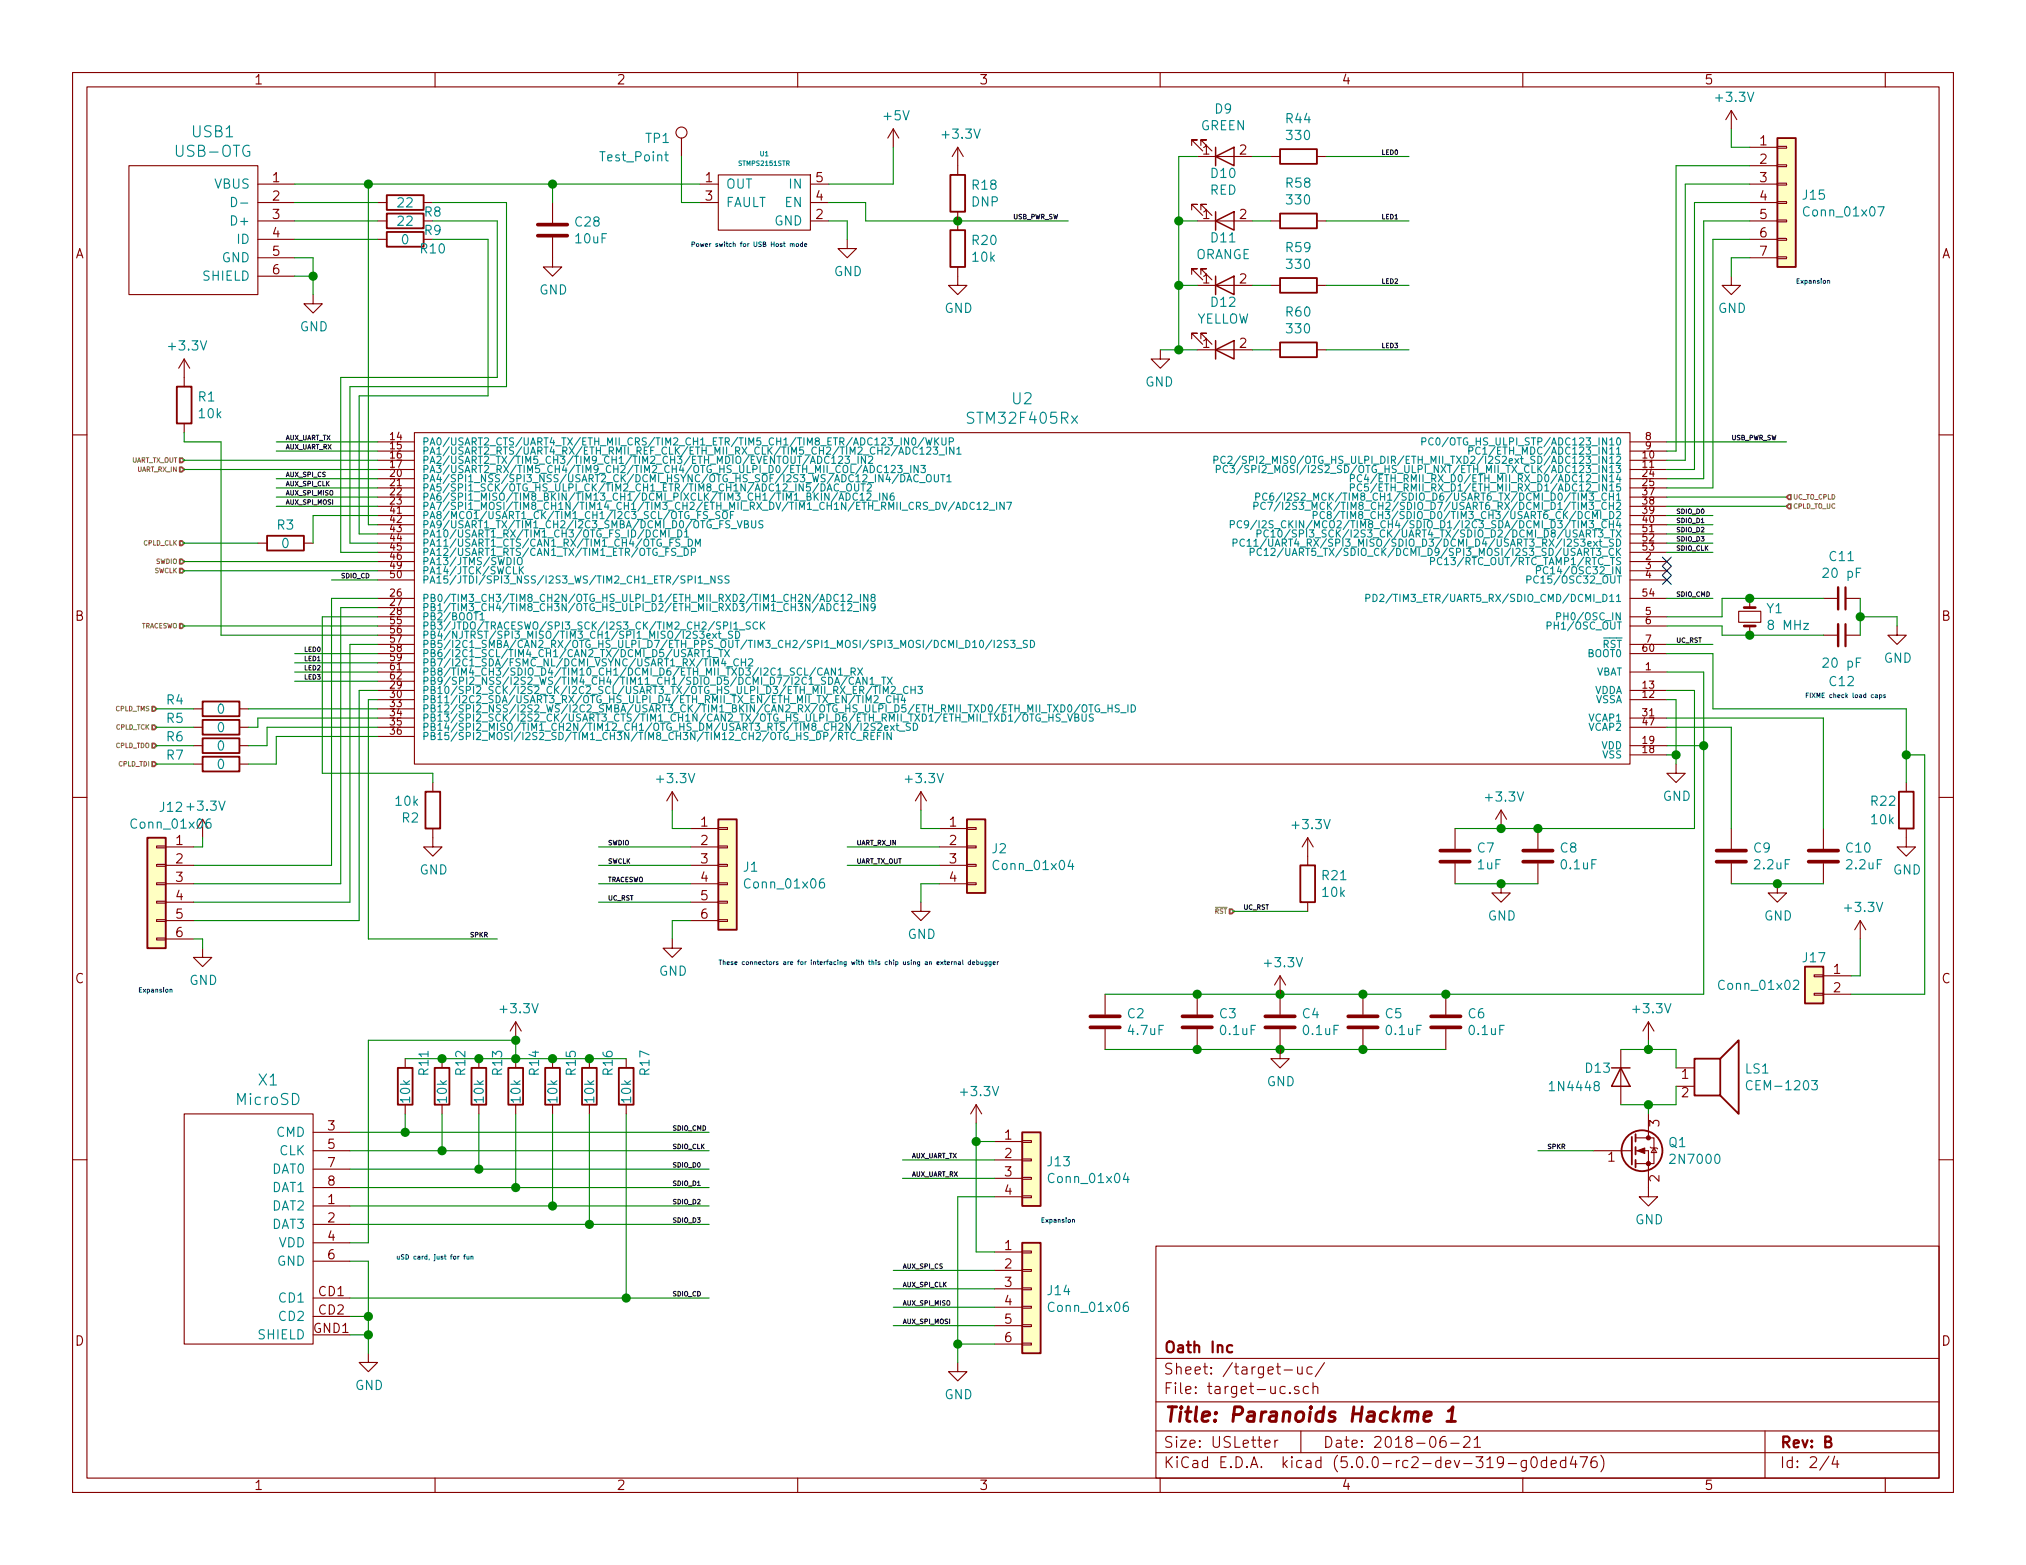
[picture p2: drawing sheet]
EESchema Schematic File Version 4
LIBS:paranoids-hackme-1
LIBS:analog-azonenberg
LIBS:cmos
LIBS:cypress-azonenberg
LIBS:hirose-azonenberg
LIBS:memory-azonenberg
LIBS:microchip-azonenberg
LIBS:osc-azonenberg
LIBS:passive-azonenberg
LIBS:power-azonenberg
LIBS:silego-azonenberg
LIBS:special-azonenberg
LIBS:xilinx-azonenberg
LIBS:power
LIBS:device
LIBS:linear
LIBS:regul
LIBS:adc-dac
LIBS:memory
LIBS:xilinx
LIBS:microcontrollers
LIBS:dsp
LIBS:microchip
LIBS:analog_switches
LIBS:motorola
LIBS:texas
LIBS:intel
LIBS:audio
LIBS:interface
LIBS:digital-audio
LIBS:philips
LIBS:display
LIBS:cypress
LIBS:siliconi
LIBS:opto
LIBS:atmel
LIBS:contrib
LIBS:paranoids-hackme-1-cache
EELAYER 26 0
EELAYER END
$Descr USLetter 11000 8500
encoding utf-8
Sheet 2 4
Title "Paranoids Hackme 1"
Date "2018-06-21"
Rev "B"
Comp "Oath Inc"
Comment1 ""
Comment2 ""
Comment3 ""
Comment4 ""
$EndDescr
$Comp
L paranoids-hackme-1:STM32F405Rx U2
U 1 1
P 5550 3200
F 0 "U2" H 5550 4237 60  0000 C CNN
F 1 "STM32F405Rx" H 5550 4131 60  0000 C CNN
F 2 "rqou:QFP64" H 6500 3200 60  0001 C CNN
F 3 "" H 6500 3200 60  0001 C CNN
	1    5550 3200
	1    0    0    -1  
$EndComp
$Comp
L rqou:USB-OTG USB1
U 1 1
P 1050 1250
F 0 "USB1" H 1156 1787 60  0000 C CNN
F 1 "USB-OTG" H 1156 1681 60  0000 C CNN
F 2 "rqou:USB-MICRO-AB" H 950 1250 60  0001 C CNN
F 3 "" H 950 1250 60  0000 C CNN
	1    1050 1250
	1    0    0    -1  
$EndComp
$Comp
L device:Crystal_Small Y1
U 1 1
P 9500 3350
F 0 "Y1" V 9454 3438 50  0000 L CNN
F 1 "8 MHz" V 9545 3438 50  0000 L CNN
F 2 "rqou:HC49UP" H 9500 3350 50  0001 C CNN
F 3 "" H 9500 3350 50  0001 C CNN
	1    9500 3350
	0    1    1    0   
$EndComp
$Comp
L device:C_Small C11
U 1 1
P 10000 3250
F 0 "C11" V 9771 3250 50  0000 C CNN
F 1 "20 pF" V 9862 3250 50  0000 C CNN
F 2 "azonenberg_pcb:EIA_0402_CAP_NOSILK" H 10000 3250 50  0001 C CNN
F 3 "" H 10000 3250 50  0001 C CNN
	1    10000 3250
	0    1    1    0   
$EndComp
$Comp
L device:C_Small C12
U 1 1
P 10000 3450
F 0 "C12" V 10250 3450 50  0000 C CNN
F 1 "20 pF" V 10150 3450 50  0000 C CNN
F 2 "azonenberg_pcb:EIA_0402_CAP_NOSILK" H 10000 3450 50  0001 C CNN
F 3 "" H 10000 3450 50  0001 C CNN
	1    10000 3450
	0    1    1    0   
$EndComp
$Comp
L power:GND #PWR020
U 1 1
P 10300 3400
F 0 "#PWR020" H 10300 3150 50  0001 C CNN
F 1 "GND" H 10305 3227 50  0000 C CNN
F 2 "" H 10300 3400 50  0001 C CNN
F 3 "" H 10300 3400 50  0001 C CNN
	1    10300 3400
	1    0    0    -1  
$EndComp
Wire Wire Line
	10100 3250 10100 3350
Wire Wire Line
	10300 3400 10300 3350
Wire Wire Line
	10300 3350 10100 3350
Connection ~ 10100 3350
Wire Wire Line
	10100 3350 10100 3450
Wire Wire Line
	9900 3450 9500 3450
Wire Wire Line
	9350 3400 9350 3450
Wire Wire Line
	9350 3450 9500 3450
Connection ~ 9500 3450
Wire Wire Line
	9350 3350 9350 3250
Wire Wire Line
	9350 3250 9500 3250
Connection ~ 9500 3250
$Comp
L device:R R9
U 1 1
P 2200 1200
F 0 "R9" V 2250 1350 50  0000 C CNN
F 1 "22" V 2200 1200 50  0000 C CNN
F 2 "azonenberg_pcb:EIA_0402_RES_NOSILK" V 2130 1200 50  0001 C CNN
F 3 "" H 2200 1200 50  0001 C CNN
	1    2200 1200
	0    1    1    0   
$EndComp
$Comp
L device:R R8
U 1 1
P 2200 1100
F 0 "R8" V 2250 1250 50  0000 C CNN
F 1 "22" V 2200 1100 50  0000 C CNN
F 2 "azonenberg_pcb:EIA_0402_RES_NOSILK" V 2130 1100 50  0001 C CNN
F 3 "" H 2200 1100 50  0001 C CNN
	1    2200 1100
	0    1    1    0   
$EndComp
$Comp
L device:R R10
U 1 1
P 2200 1300
F 0 "R10" V 2250 1450 50  0000 C CNN
F 1 "0" V 2200 1300 50  0000 C CNN
F 2 "azonenberg_pcb:EIA_0402_RES_NOSILK" V 2130 1300 50  0001 C CNN
F 3 "" H 2200 1300 50  0001 C CNN
	1    2200 1300
	0    1    1    0   
$EndComp
$Comp
L power:GND #PWR03
U 1 1
P 1700 1600
F 0 "#PWR03" H 1700 1350 50  0001 C CNN
F 1 "GND" H 1705 1427 50  0000 C CNN
F 2 "" H 1700 1600 50  0001 C CNN
F 3 "" H 1700 1600 50  0001 C CNN
	1    1700 1600
	1    0    0    -1  
$EndComp
Wire Wire Line
	1600 1300 2050 1300
Wire Wire Line
	2050 1200 1600 1200
Wire Wire Line
	2050 1100 1600 1100
Wire Wire Line
	1600 1400 1700 1400
Wire Wire Line
	1700 1400 1700 1500
Wire Wire Line
	1600 1500 1700 1500
Connection ~ 1700 1500
Wire Wire Line
	1700 1500 1700 1600
Wire Wire Line
	2050 2950 1900 2950
Wire Wire Line
	1900 2950 1900 2100
Wire Wire Line
	1900 2100 2750 2100
Wire Wire Line
	2750 2100 2750 1100
Wire Wire Line
	2350 1100 2750 1100
Wire Wire Line
	2050 3000 1850 3000
Wire Wire Line
	1850 3000 1850 2050
Wire Wire Line
	1850 2050 2700 2050
Wire Wire Line
	2700 2050 2700 1200
Wire Wire Line
	2050 2900 1950 2900
Wire Wire Line
	1950 2900 1950 2150
Wire Wire Line
	1950 2150 2650 2150
Wire Wire Line
	2650 2150 2650 1300
Wire Wire Line
	2650 1300 2350 1300
Wire Wire Line
	2050 2850 2000 2850
Wire Wire Line
	2000 2850 2000 1000
Wire Wire Line
	2000 1000 1600 1000
Text HLabel 1000 3050 0    25   Input ~ 0
SWDIO
Text HLabel 1000 3100 0    25   Input ~ 0
SWCLK
Text HLabel 1000 3400 0    25   Input ~ 0
TRACESWO
Text HLabel 6700 4950 0    25   Input ~ 0
~RST
Text HLabel 1000 2500 0    25   Input ~ 0
UART_TX_OUT
Text HLabel 1000 2550 0    25   Input ~ 0
UART_RX_IN
Wire Wire Line
	1000 2500 2050 2500
Wire Wire Line
	2050 2550 1000 2550
Wire Wire Line
	2050 3050 1000 3050
Wire Wire Line
	1000 3100 2050 3100
Wire Wire Line
	2050 3400 1000 3400
Wire Wire Line
	9050 3350 9350 3350
Wire Wire Line
	9050 3400 9350 3400
Wire Wire Line
	9050 3250 9300 3250
Text Label 9100 3250 0    25   ~ 0
SDIO_CMD
Wire Wire Line
	9050 2800 9300 2800
Wire Wire Line
	9300 2850 9050 2850
Wire Wire Line
	9300 2900 9050 2900
Wire Wire Line
	9300 2950 9050 2950
Text Label 9100 2800 0    25   ~ 0
SDIO_D0
Text Label 9100 2850 0    25   ~ 0
SDIO_D1
Text Label 9100 2900 0    25   ~ 0
SDIO_D2
Text Label 9100 2950 0    25   ~ 0
SDIO_D3
Text Label 9100 3000 0    25   ~ 0
SDIO_CLK
Wire Wire Line
	9300 3000 9050 3000
Text Label 1850 3150 0    25   ~ 0
SDIO_CD
Wire Wire Line
	1800 3150 2050 3150
Text Label 3650 7050 0    25   ~ 0
SDIO_CD
Text Label 3650 6150 0    25   ~ 0
SDIO_CMD
Text Label 3650 6250 0    25   ~ 0
SDIO_CLK
Text Label 3650 6350 0    25   ~ 0
SDIO_D0
Text Label 3650 6450 0    25   ~ 0
SDIO_D1
Text Label 3650 6550 0    25   ~ 0
SDIO_D2
Text Label 3650 6650 0    25   ~ 0
SDIO_D3
Text HLabel 850  3850 0    25   Input ~ 0
CPLD_TMS
Text HLabel 850  3950 0    25   Input ~ 0
CPLD_TCK
Text HLabel 850  4050 0    25   Input ~ 0
CPLD_TDO
Text HLabel 850  4150 0    25   Input ~ 0
CPLD_TDI
$Comp
L device:R R4
U 1 1
P 1200 3850
F 0 "R4" V 1150 3600 50  0000 C CNN
F 1 "0" V 1200 3850 50  0000 C CNN
F 2 "azonenberg_pcb:EIA_0402_RES_NOSILK" V 1130 3850 50  0001 C CNN
F 3 "" H 1200 3850 50  0001 C CNN
	1    1200 3850
	0    1    1    0   
$EndComp
$Comp
L device:R R5
U 1 1
P 1200 3950
F 0 "R5" V 1150 3700 50  0000 C CNN
F 1 "0" V 1200 3950 50  0000 C CNN
F 2 "azonenberg_pcb:EIA_0402_RES_NOSILK" V 1130 3950 50  0001 C CNN
F 3 "" H 1200 3950 50  0001 C CNN
	1    1200 3950
	0    1    1    0   
$EndComp
$Comp
L device:R R6
U 1 1
P 1200 4050
F 0 "R6" V 1150 3800 50  0000 C CNN
F 1 "0" V 1200 4050 50  0000 C CNN
F 2 "azonenberg_pcb:EIA_0402_RES_NOSILK" V 1130 4050 50  0001 C CNN
F 3 "" H 1200 4050 50  0001 C CNN
	1    1200 4050
	0    1    1    0   
$EndComp
$Comp
L device:R R7
U 1 1
P 1200 4150
F 0 "R7" V 1150 3900 50  0000 C CNN
F 1 "0" V 1200 4150 50  0000 C CNN
F 2 "azonenberg_pcb:EIA_0402_RES_NOSILK" V 1130 4150 50  0001 C CNN
F 3 "" H 1200 4150 50  0001 C CNN
	1    1200 4150
	0    1    1    0   
$EndComp
Wire Wire Line
	2050 3900 1400 3900
Wire Wire Line
	1400 3900 1400 3950
Wire Wire Line
	2050 3950 1450 3950
Wire Wire Line
	1450 3950 1450 4050
Wire Wire Line
	2050 4000 1500 4000
Wire Wire Line
	1500 4000 1500 4150
$Comp
L device:R R3
U 1 1
P 1550 2950
F 0 "R3" V 1450 2950 50  0000 C CNN
F 1 "0" V 1550 2950 50  0000 C CNN
F 2 "azonenberg_pcb:EIA_0402_RES_NOSILK" V 1480 2950 50  0001 C CNN
F 3 "" H 1550 2950 50  0001 C CNN
	1    1550 2950
	0    1    1    0   
$EndComp
Text HLabel 1000 2950 0    25   Input ~ 0
CPLD_CLK
Wire Wire Line
	1000 2950 1400 2950
Wire Wire Line
	9050 2700 9700 2700
Wire Wire Line
	9700 2750 9050 2750
Text HLabel 9700 2700 2    25   Input ~ 0
UC_TO_CPLD
Text HLabel 9700 2750 2    25   Input ~ 0
CPLD_TO_UC
$Comp
L device:R R11
U 1 1
P 2200 5900
F 0 "R11" V 2300 5950 50  0000 L CNN
F 1 "10k" V 2200 5800 50  0000 L CNN
F 2 "azonenberg_pcb:EIA_0402_RES_NOSILK" V 2130 5900 50  0001 C CNN
F 3 "" H 2200 5900 50  0001 C CNN
	1    2200 5900
	1    0    0    -1  
$EndComp
$Comp
L device:R R12
U 1 1
P 2400 5900
F 0 "R12" V 2500 5950 50  0000 L CNN
F 1 "10k" V 2400 5800 50  0000 L CNN
F 2 "azonenberg_pcb:EIA_0402_RES_NOSILK" V 2330 5900 50  0001 C CNN
F 3 "" H 2400 5900 50  0001 C CNN
	1    2400 5900
	1    0    0    -1  
$EndComp
$Comp
L device:R R13
U 1 1
P 2600 5900
F 0 "R13" V 2700 5950 50  0000 L CNN
F 1 "10k" V 2600 5800 50  0000 L CNN
F 2 "azonenberg_pcb:EIA_0402_RES_NOSILK" V 2530 5900 50  0001 C CNN
F 3 "" H 2600 5900 50  0001 C CNN
	1    2600 5900
	1    0    0    -1  
$EndComp
$Comp
L device:R R14
U 1 1
P 2800 5900
F 0 "R14" V 2900 5950 50  0000 L CNN
F 1 "10k" V 2800 5800 50  0000 L CNN
F 2 "azonenberg_pcb:EIA_0402_RES_NOSILK" V 2730 5900 50  0001 C CNN
F 3 "" H 2800 5900 50  0001 C CNN
	1    2800 5900
	1    0    0    -1  
$EndComp
$Comp
L device:R R15
U 1 1
P 3000 5900
F 0 "R15" V 3100 5950 50  0000 L CNN
F 1 "10k" V 3000 5800 50  0000 L CNN
F 2 "azonenberg_pcb:EIA_0402_RES_NOSILK" V 2930 5900 50  0001 C CNN
F 3 "" H 3000 5900 50  0001 C CNN
	1    3000 5900
	1    0    0    -1  
$EndComp
$Comp
L device:R R16
U 1 1
P 3200 5900
F 0 "R16" V 3300 5950 50  0000 L CNN
F 1 "10k" V 3200 5800 50  0000 L CNN
F 2 "azonenberg_pcb:EIA_0402_RES_NOSILK" V 3130 5900 50  0001 C CNN
F 3 "" H 3200 5900 50  0001 C CNN
	1    3200 5900
	1    0    0    -1  
$EndComp
$Comp
L device:R R17
U 1 1
P 3400 5900
F 0 "R17" V 3500 5950 50  0000 L CNN
F 1 "10k" V 3400 5800 50  0000 L CNN
F 2 "azonenberg_pcb:EIA_0402_RES_NOSILK" V 3330 5900 50  0001 C CNN
F 3 "" H 3400 5900 50  0001 C CNN
	1    3400 5900
	1    0    0    -1  
$EndComp
$Comp
L power:+3.3V #PWR05
U 1 1
P 2800 5650
F 0 "#PWR05" H 2800 5500 50  0001 C CNN
F 1 "+3.3V" H 2815 5823 50  0000 C CNN
F 2 "" H 2800 5650 50  0001 C CNN
F 3 "" H 2800 5650 50  0001 C CNN
	1    2800 5650
	1    0    0    -1  
$EndComp
Wire Wire Line
	1900 6150 2200 6150
Wire Wire Line
	1900 6250 2400 6250
Wire Wire Line
	1900 6350 2600 6350
Wire Wire Line
	1900 6450 2800 6450
Wire Wire Line
	1900 6550 3000 6550
Wire Wire Line
	1900 6650 3200 6650
Wire Wire Line
	1900 7050 3400 7050
$Comp
L power:GND #PWR04
U 1 1
P 2000 7350
F 0 "#PWR04" H 2000 7100 50  0001 C CNN
F 1 "GND" H 2005 7177 50  0000 C CNN
F 2 "" H 2000 7350 50  0001 C CNN
F 3 "" H 2000 7350 50  0001 C CNN
	1    2000 7350
	1    0    0    -1  
$EndComp
Wire Wire Line
	1900 7150 2000 7150
Wire Wire Line
	2000 7150 2000 7250
Wire Wire Line
	1900 6850 2000 6850
Wire Wire Line
	2000 6850 2000 7150
Connection ~ 2000 7150
Wire Wire Line
	1900 6750 2000 6750
Wire Wire Line
	2000 6750 2000 5650
Wire Wire Line
	2000 5650 2800 5650
Wire Wire Line
	2200 5750 2400 5750
Wire Wire Line
	2400 5750 2600 5750
Connection ~ 2400 5750
Wire Wire Line
	2600 5750 2800 5750
Connection ~ 2600 5750
Wire Wire Line
	2800 5750 3000 5750
Connection ~ 2800 5750
Wire Wire Line
	3000 5750 3200 5750
Connection ~ 3000 5750
Wire Wire Line
	3200 5750 3400 5750
Connection ~ 3200 5750
Wire Wire Line
	2800 5650 2800 5750
Connection ~ 2800 5650
Wire Wire Line
	2200 6050 2200 6150
Connection ~ 2200 6150
Wire Wire Line
	2200 6150 3850 6150
Wire Wire Line
	2400 6050 2400 6250
Connection ~ 2400 6250
Wire Wire Line
	2400 6250 3850 6250
Wire Wire Line
	2600 6050 2600 6350
Connection ~ 2600 6350
Wire Wire Line
	2600 6350 3850 6350
Wire Wire Line
	2800 6050 2800 6450
Connection ~ 2800 6450
Wire Wire Line
	2800 6450 3850 6450
Wire Wire Line
	3000 6050 3000 6550
Connection ~ 3000 6550
Wire Wire Line
	3000 6550 3850 6550
Wire Wire Line
	3200 6050 3200 6650
Connection ~ 3200 6650
Wire Wire Line
	3200 6650 3850 6650
Wire Wire Line
	3400 6050 3400 7050
Connection ~ 3400 7050
Wire Wire Line
	3400 7050 3850 7050
Wire Wire Line
	850  3850 1050 3850
Wire Wire Line
	850  3950 1050 3950
Wire Wire Line
	850  4050 1050 4050
Wire Wire Line
	850  4150 1050 4150
Wire Wire Line
	9500 3250 9900 3250
Text Notes 9800 3800 0    25   ~ 0
FIXME check load caps
$Comp
L device:C C9
U 1 1
P 9400 4650
F 0 "C9" H 9515 4696 50  0000 L CNN
F 1 "2.2uF" H 9515 4605 50  0000 L CNN
F 2 "azonenberg_pcb:EIA_0603_CAP_NOSILK" H 9438 4500 50  0001 C CNN
F 3 "" H 9400 4650 50  0001 C CNN
	1    9400 4650
	1    0    0    -1  
$EndComp
$Comp
L device:C C10
U 1 1
P 9900 4650
F 0 "C10" H 10015 4696 50  0000 L CNN
F 1 "2.2uF" H 10015 4605 50  0000 L CNN
F 2 "azonenberg_pcb:EIA_0603_CAP_NOSILK" H 9938 4500 50  0001 C CNN
F 3 "" H 9900 4650 50  0001 C CNN
	1    9900 4650
	1    0    0    -1  
$EndComp
$Comp
L power:GND #PWR019
U 1 1
P 9650 4800
F 0 "#PWR019" H 9650 4550 50  0001 C CNN
F 1 "GND" H 9655 4627 50  0000 C CNN
F 2 "" H 9650 4800 50  0001 C CNN
F 3 "" H 9650 4800 50  0001 C CNN
	1    9650 4800
	1    0    0    -1  
$EndComp
Wire Wire Line
	9650 4800 9900 4800
Wire Wire Line
	9050 3950 9400 3950
Wire Wire Line
	9400 3950 9400 4500
Wire Wire Line
	9050 3900 9900 3900
Wire Wire Line
	9900 3900 9900 4500
Wire Wire Line
	9300 3500 9050 3500
Text Label 9100 3500 0    25   ~ 0
UC_RST
$Comp
L power:+3.3V #PWR015
U 1 1
P 7100 4650
F 0 "#PWR015" H 7100 4500 50  0001 C CNN
F 1 "+3.3V" H 7115 4823 50  0000 C CNN
F 2 "" H 7100 4650 50  0001 C CNN
F 3 "" H 7100 4650 50  0001 C CNN
	1    7100 4650
	1    0    0    -1  
$EndComp
$Comp
L device:R R21
U 1 1
P 7100 4800
F 0 "R21" H 7170 4846 50  0000 L CNN
F 1 "10k" H 7170 4755 50  0000 L CNN
F 2 "azonenberg_pcb:EIA_0402_RES_NOSILK" V 7030 4800 50  0001 C CNN
F 3 "" H 7100 4800 50  0001 C CNN
	1    7100 4800
	1    0    0    -1  
$EndComp
Wire Wire Line
	6700 4950 7100 4950
Text Label 6750 4950 0    25   ~ 0
UC_RST
$Comp
L device:C C2
U 1 1
P 6000 5550
F 0 "C2" H 6115 5596 50  0000 L CNN
F 1 "4.7uF" H 6115 5505 50  0000 L CNN
F 2 "azonenberg_pcb:EIA_0603_CAP_NOSILK" H 6038 5400 50  0001 C CNN
F 3 "" H 6000 5550 50  0001 C CNN
	1    6000 5550
	1    0    0    -1  
$EndComp
$Comp
L device:C C3
U 1 1
P 6500 5550
F 0 "C3" H 6615 5596 50  0000 L CNN
F 1 "0.1uF" H 6615 5505 50  0000 L CNN
F 2 "azonenberg_pcb:EIA_0402_CAP_NOSILK" H 6538 5400 50  0001 C CNN
F 3 "" H 6500 5550 50  0001 C CNN
	1    6500 5550
	1    0    0    -1  
$EndComp
$Comp
L device:C C4
U 1 1
P 6950 5550
F 0 "C4" H 7065 5596 50  0000 L CNN
F 1 "0.1uF" H 7065 5505 50  0000 L CNN
F 2 "azonenberg_pcb:EIA_0402_CAP_NOSILK" H 6988 5400 50  0001 C CNN
F 3 "" H 6950 5550 50  0001 C CNN
	1    6950 5550
	1    0    0    -1  
$EndComp
$Comp
L device:C C5
U 1 1
P 7400 5550
F 0 "C5" H 7515 5596 50  0000 L CNN
F 1 "0.1uF" H 7515 5505 50  0000 L CNN
F 2 "azonenberg_pcb:EIA_0402_CAP_NOSILK" H 7438 5400 50  0001 C CNN
F 3 "" H 7400 5550 50  0001 C CNN
	1    7400 5550
	1    0    0    -1  
$EndComp
$Comp
L device:C C6
U 1 1
P 7850 5550
F 0 "C6" H 7965 5596 50  0000 L CNN
F 1 "0.1uF" H 7965 5505 50  0000 L CNN
F 2 "azonenberg_pcb:EIA_0402_CAP_NOSILK" H 7888 5400 50  0001 C CNN
F 3 "" H 7850 5550 50  0001 C CNN
	1    7850 5550
	1    0    0    -1  
$EndComp
Wire Wire Line
	6000 5400 6500 5400
Connection ~ 6500 5400
Wire Wire Line
	6500 5400 6950 5400
Connection ~ 6950 5400
Wire Wire Line
	6950 5400 7400 5400
Connection ~ 7400 5400
Wire Wire Line
	7400 5400 7850 5400
Wire Wire Line
	6000 5700 6500 5700
Connection ~ 6500 5700
Wire Wire Line
	6500 5700 6950 5700
Connection ~ 6950 5700
Wire Wire Line
	6950 5700 7400 5700
Connection ~ 7400 5700
Wire Wire Line
	7400 5700 7850 5700
$Comp
L power:GND #PWR014
U 1 1
P 6950 5700
F 0 "#PWR014" H 6950 5450 50  0001 C CNN
F 1 "GND" H 6955 5527 50  0000 C CNN
F 2 "" H 6950 5700 50  0001 C CNN
F 3 "" H 6950 5700 50  0001 C CNN
	1    6950 5700
	1    0    0    -1  
$EndComp
$Comp
L power:+3.3V #PWR013
U 1 1
P 6950 5400
F 0 "#PWR013" H 6950 5250 50  0001 C CNN
F 1 "+3.3V" H 6965 5573 50  0000 C CNN
F 2 "" H 6950 5400 50  0001 C CNN
F 3 "" H 6950 5400 50  0001 C CNN
	1    6950 5400
	1    0    0    -1  
$EndComp
Wire Wire Line
	7850 5400 9250 5400
Wire Wire Line
	9250 4050 9050 4050
Connection ~ 7850 5400
Wire Wire Line
	9250 4050 9250 5400
$Comp
L power:GND #PWR018
U 1 1
P 9100 4150
F 0 "#PWR018" H 9100 3900 50  0001 C CNN
F 1 "GND" H 9105 3977 50  0000 C CNN
F 2 "" H 9100 4150 50  0001 C CNN
F 3 "" H 9100 4150 50  0001 C CNN
	1    9100 4150
	1    0    0    -1  
$EndComp
Wire Wire Line
	9050 4100 9100 4100
Wire Wire Line
	9100 4100 9100 4150
Wire Wire Line
	9050 3650 9250 3650
Wire Wire Line
	9250 3650 9250 4050
Connection ~ 9250 4050
Wire Wire Line
	9050 3800 9100 3800
Wire Wire Line
	9100 3800 9100 4100
Connection ~ 9100 4100
$Comp
L device:C C7
U 1 1
P 7900 4650
F 0 "C7" H 8015 4696 50  0000 L CNN
F 1 "1uF" H 8015 4605 50  0000 L CNN
F 2 "azonenberg_pcb:EIA_0603_CAP_NOSILK" H 7938 4500 50  0001 C CNN
F 3 "" H 7900 4650 50  0001 C CNN
	1    7900 4650
	1    0    0    -1  
$EndComp
$Comp
L device:C C8
U 1 1
P 8350 4650
F 0 "C8" H 8465 4696 50  0000 L CNN
F 1 "0.1uF" H 8465 4605 50  0000 L CNN
F 2 "azonenberg_pcb:EIA_0402_CAP_NOSILK" H 8388 4500 50  0001 C CNN
F 3 "" H 8350 4650 50  0001 C CNN
	1    8350 4650
	1    0    0    -1  
$EndComp
Wire Wire Line
	7900 4800 8150 4800
$Comp
L power:GND #PWR017
U 1 1
P 8150 4800
F 0 "#PWR017" H 8150 4550 50  0001 C CNN
F 1 "GND" H 8155 4627 50  0000 C CNN
F 2 "" H 8150 4800 50  0001 C CNN
F 3 "" H 8150 4800 50  0001 C CNN
	1    8150 4800
	1    0    0    -1  
$EndComp
Connection ~ 8150 4800
Wire Wire Line
	8150 4800 8350 4800
Wire Wire Line
	7900 4500 8150 4500
Wire Wire Line
	8350 4500 9200 4500
Wire Wire Line
	9200 4500 9200 3750
Wire Wire Line
	9200 3750 9050 3750
Connection ~ 8350 4500
Connection ~ 9650 4800
Wire Wire Line
	9400 4800 9650 4800
$Comp
L power:+3.3V #PWR016
U 1 1
P 8150 4500
F 0 "#PWR016" H 8150 4350 50  0001 C CNN
F 1 "+3.3V" H 8165 4673 50  0000 C CNN
F 2 "" H 8150 4500 50  0001 C CNN
F 3 "" H 8150 4500 50  0001 C CNN
	1    8150 4500
	1    0    0    -1  
$EndComp
Connection ~ 8150 4500
Wire Wire Line
	8150 4500 8350 4500
$Comp
L device:R R2
U 1 1
P 2350 4400
F 0 "R2" H 2420 4446 50  0000 L CNN
F 1 "10k" H 2420 4355 50  0000 L CNN
F 2 "azonenberg_pcb:EIA_0402_RES_NOSILK" V 2280 4400 50  0001 C CNN
F 3 "" H 2350 4400 50  0001 C CNN
	1    2350 4400
	-1   0    0    1   
$EndComp
$Comp
L device:R R22
U 1 1
P 10350 4400
F 0 "R22" H 10150 4450 50  0000 L CNN
F 1 "10k" H 10150 4350 50  0000 L CNN
F 2 "azonenberg_pcb:EIA_0402_RES_NOSILK" V 10280 4400 50  0001 C CNN
F 3 "" H 10350 4400 50  0001 C CNN
	1    10350 4400
	1    0    0    -1  
$EndComp
$Comp
L power:GND #PWR021
U 1 1
P 10350 4550
F 0 "#PWR021" H 10350 4300 50  0001 C CNN
F 1 "GND" H 10355 4377 50  0000 C CNN
F 2 "" H 10350 4550 50  0001 C CNN
F 3 "" H 10350 4550 50  0001 C CNN
	1    10350 4550
	1    0    0    -1  
$EndComp
Wire Wire Line
	2050 3350 1750 3350
Wire Wire Line
	9050 3550 9300 3550
Wire Wire Line
	9300 3550 9300 3850
Wire Wire Line
	9300 3850 10350 3850
Wire Wire Line
	10350 3850 10350 4100
$Comp
L device:R R1
U 1 1
P 1000 2200
F 0 "R1" H 1070 2246 50  0000 L CNN
F 1 "10k" H 1070 2155 50  0000 L CNN
F 2 "azonenberg_pcb:EIA_0402_RES_NOSILK" V 930 2200 50  0001 C CNN
F 3 "" H 1000 2200 50  0001 C CNN
	1    1000 2200
	1    0    0    -1  
$EndComp
$Comp
L power:+3.3V #PWR01
U 1 1
P 1000 2050
F 0 "#PWR01" H 1000 1900 50  0001 C CNN
F 1 "+3.3V" H 1015 2223 50  0000 C CNN
F 2 "" H 1000 2050 50  0001 C CNN
F 3 "" H 1000 2050 50  0001 C CNN
	1    1000 2050
	1    0    0    -1  
$EndComp
Wire Wire Line
	1000 2350 1000 2400
Wire Wire Line
	1000 2400 1200 2400
Wire Wire Line
	1200 2400 1200 3450
Wire Wire Line
	1200 3450 2050 3450
Wire Wire Line
	2350 1200 2700 1200
$Comp
L power:+5V #PWR09
U 1 1
P 4850 800
F 0 "#PWR09" H 4850 650 50  0001 C CNN
F 1 "+5V" H 4865 973 50  0000 C CNN
F 2 "" H 4850 800 50  0001 C CNN
F 3 "" H 4850 800 50  0001 C CNN
	1    4850 800 
	1    0    0    -1  
$EndComp
$Comp
L power:GND #PWR06
U 1 1
P 4600 1300
F 0 "#PWR06" H 4600 1050 50  0001 C CNN
F 1 "GND" H 4605 1127 50  0000 C CNN
F 2 "" H 4600 1300 50  0001 C CNN
F 3 "" H 4600 1300 50  0001 C CNN
	1    4600 1300
	1    0    0    -1  
$EndComp
Connection ~ 2000 1000
$Comp
L device:R R20
U 1 1
P 5200 1350
F 0 "R20" H 5270 1396 50  0000 L CNN
F 1 "10k" H 5270 1305 50  0000 L CNN
F 2 "azonenberg_pcb:EIA_0402_RES_NOSILK" V 5130 1350 50  0001 C CNN
F 3 "" H 5200 1350 50  0001 C CNN
	1    5200 1350
	1    0    0    -1  
$EndComp
Wire Wire Line
	5200 1200 5800 1200
$Comp
L power:GND #PWR010
U 1 1
P 5200 1500
F 0 "#PWR010" H 5200 1250 50  0001 C CNN
F 1 "GND" H 5205 1327 50  0000 C CNN
F 2 "" H 5200 1500 50  0001 C CNN
F 3 "" H 5200 1500 50  0001 C CNN
	1    5200 1500
	1    0    0    -1  
$EndComp
Text Label 5500 1200 0    25   ~ 0
USB_PWR_SW
Wire Wire Line
	9050 2400 9700 2400
Text Label 9400 2400 0    25   ~ 0
USB_PWR_SW
Text Notes 3750 1350 0    25   ~ 0
Power switch for USB Host mode
$Comp
L Connector:Conn_01x06 J1
U 1 1
P 3950 4700
F 0 "J1" H 4030 4692 50  0000 L CNN
F 1 "Conn_01x06" H 4030 4601 50  0000 L CNN
F 2 "azonenberg_pcb:CONN_HEADER_2.54MM_1x6" H 3950 4700 50  0001 C CNN
F 3 "~" H 3950 4700 50  0001 C CNN
	1    3950 4700
	1    0    0    -1  
$EndComp
$Comp
L Connector:Conn_01x04 J2
U 1 1
P 5300 4600
F 0 "J2" H 5380 4592 50  0000 L CNN
F 1 "Conn_01x04" H 5380 4501 50  0000 L CNN
F 2 "azonenberg_pcb:CONN_HEADER_2.54MM_1x4" H 5300 4600 50  0001 C CNN
F 3 "~" H 5300 4600 50  0001 C CNN
	1    5300 4600
	1    0    0    -1  
$EndComp
$Comp
L power:+3.3V #PWR011
U 1 1
P 5000 4400
F 0 "#PWR011" H 5000 4250 50  0001 C CNN
F 1 "+3.3V" H 5015 4573 50  0000 C CNN
F 2 "" H 5000 4400 50  0001 C CNN
F 3 "" H 5000 4400 50  0001 C CNN
	1    5000 4400
	1    0    0    -1  
$EndComp
$Comp
L power:+3.3V #PWR07
U 1 1
P 3650 4400
F 0 "#PWR07" H 3650 4250 50  0001 C CNN
F 1 "+3.3V" H 3665 4573 50  0000 C CNN
F 2 "" H 3650 4400 50  0001 C CNN
F 3 "" H 3650 4400 50  0001 C CNN
	1    3650 4400
	1    0    0    -1  
$EndComp
$Comp
L power:GND #PWR08
U 1 1
P 3650 5100
F 0 "#PWR08" H 3650 4850 50  0001 C CNN
F 1 "GND" H 3655 4927 50  0000 C CNN
F 2 "" H 3650 5100 50  0001 C CNN
F 3 "" H 3650 5100 50  0001 C CNN
	1    3650 5100
	1    0    0    -1  
$EndComp
$Comp
L power:GND #PWR012
U 1 1
P 5000 4900
F 0 "#PWR012" H 5000 4650 50  0001 C CNN
F 1 "GND" H 5005 4727 50  0000 C CNN
F 2 "" H 5000 4900 50  0001 C CNN
F 3 "" H 5000 4900 50  0001 C CNN
	1    5000 4900
	1    0    0    -1  
$EndComp
Wire Wire Line
	5100 4800 5000 4800
Wire Wire Line
	5000 4800 5000 4900
Wire Wire Line
	5100 4500 5000 4500
Wire Wire Line
	5000 4500 5000 4400
Wire Wire Line
	3750 4500 3650 4500
Wire Wire Line
	3650 4500 3650 4400
Wire Wire Line
	5100 4700 4600 4700
Text Label 4650 4700 0    25   ~ 0
UART_TX_OUT
Wire Wire Line
	5100 4600 4600 4600
Text Label 4650 4600 0    25   ~ 0
UART_RX_IN
Wire Wire Line
	3750 5000 3650 5000
Wire Wire Line
	3650 5000 3650 5100
Wire Wire Line
	3250 4600 3750 4600
Wire Wire Line
	3250 4700 3750 4700
Wire Wire Line
	3250 4800 3750 4800
Wire Wire Line
	3250 4900 3750 4900
Text Label 3300 4600 0    25   ~ 0
SWDIO
Text Label 3300 4700 0    25   ~ 0
SWCLK
Text Label 3300 4800 0    25   ~ 0
TRACESWO
Text Label 3300 4900 0    25   ~ 0
UC_RST
Text Notes 3900 5250 0    25   ~ 0
These connectors are for interfacing with this chip using an external debugger
Text Notes 2150 6850 0    25   ~ 0
uSD card, just for fun
Wire Wire Line
	2050 2450 1500 2450
Wire Wire Line
	2050 2400 1500 2400
Text Label 1550 2400 0    25   ~ 0
AUX_UART_TX
Text Label 1550 2450 0    25   ~ 0
AUX_UART_RX
Wire Wire Line
	2050 2800 1700 2800
Wire Wire Line
	1700 2800 1700 2950
Wire Wire Line
	2050 2750 1500 2750
Wire Wire Line
	1500 2700 2050 2700
Wire Wire Line
	2050 2650 1500 2650
Wire Wire Line
	1500 2600 2050 2600
Text Label 1550 2600 0    25   ~ 0
AUX_SPI_CS
Text Label 1550 2650 0    25   ~ 0
AUX_SPI_CLK
Text Label 1550 2700 0    25   ~ 0
AUX_SPI_MISO
Text Label 1550 2750 0    25   ~ 0
AUX_SPI_MOSI
NoConn ~ 9050 3050
NoConn ~ 9050 3100
NoConn ~ 9050 3150
$Comp
L Connector:Conn_01x04 J13
U 1 1
P 5600 6300
F 0 "J13" H 5680 6292 50  0000 L CNN
F 1 "Conn_01x04" H 5680 6201 50  0000 L CNN
F 2 "azonenberg_pcb:CONN_HEADER_2.54MM_1x4" H 5600 6300 50  0001 C CNN
F 3 "~" H 5600 6300 50  0001 C CNN
	1    5600 6300
	1    0    0    -1  
$EndComp
$Comp
L Connector:Conn_01x06 J14
U 1 1
P 5600 7000
F 0 "J14" H 5680 6992 50  0000 L CNN
F 1 "Conn_01x06" H 5680 6901 50  0000 L CNN
F 2 "azonenberg_pcb:CONN_HEADER_2.54MM_1x6" H 5600 7000 50  0001 C CNN
F 3 "~" H 5600 7000 50  0001 C CNN
	1    5600 7000
	1    0    0    -1  
$EndComp
$Comp
L power:GND #PWR0101
U 1 1
P 5200 7400
F 0 "#PWR0101" H 5200 7150 50  0001 C CNN
F 1 "GND" H 5205 7227 50  0000 C CNN
F 2 "" H 5200 7400 50  0001 C CNN
F 3 "" H 5200 7400 50  0001 C CNN
	1    5200 7400
	1    0    0    -1  
$EndComp
$Comp
L power:+3.3V #PWR0102
U 1 1
P 5300 6100
F 0 "#PWR0102" H 5300 5950 50  0001 C CNN
F 1 "+3.3V" H 5315 6273 50  0000 C CNN
F 2 "" H 5300 6100 50  0001 C CNN
F 3 "" H 5300 6100 50  0001 C CNN
	1    5300 6100
	1    0    0    -1  
$EndComp
Wire Wire Line
	5400 6200 5300 6200
Wire Wire Line
	5300 6200 5300 6100
Wire Wire Line
	5400 6800 5300 6800
Wire Wire Line
	5300 6800 5300 6200
Connection ~ 5300 6200
Wire Wire Line
	5400 6500 5200 6500
Wire Wire Line
	5200 6500 5200 7300
Wire Wire Line
	5400 7300 5200 7300
Connection ~ 5200 7300
Wire Wire Line
	5200 7300 5200 7400
Text Notes 5650 6650 0    25   ~ 0
Expansion
Wire Wire Line
	4900 6300 5400 6300
Wire Wire Line
	4900 6400 5400 6400
Text Label 4950 6300 0    25   ~ 0
AUX_UART_TX
Text Label 4950 6400 0    25   ~ 0
AUX_UART_RX
Text Label 4900 6900 0    25   ~ 0
AUX_SPI_CS
Text Label 4900 7000 0    25   ~ 0
AUX_SPI_CLK
Text Label 4900 7100 0    25   ~ 0
AUX_SPI_MISO
Text Label 4900 7200 0    25   ~ 0
AUX_SPI_MOSI
Wire Wire Line
	4850 6900 5400 6900
Wire Wire Line
	4850 7000 5400 7000
Wire Wire Line
	4850 7100 5400 7100
Wire Wire Line
	4850 7200 5400 7200
$Comp
L Connector:Conn_01x07 J15
U 1 1
P 9700 1100
F 0 "J15" H 9780 1142 50  0000 L CNN
F 1 "Conn_01x07" H 9780 1051 50  0000 L CNN
F 2 "paranoids-hackme-1:CONN_HEADER_2.54MM_1x7" H 9700 1100 50  0001 C CNN
F 3 "~" H 9700 1100 50  0001 C CNN
	1    9700 1100
	1    0    0    -1  
$EndComp
$Comp
L power:GND #PWR0103
U 1 1
P 9400 1500
F 0 "#PWR0103" H 9400 1250 50  0001 C CNN
F 1 "GND" H 9405 1327 50  0000 C CNN
F 2 "" H 9400 1500 50  0001 C CNN
F 3 "" H 9400 1500 50  0001 C CNN
	1    9400 1500
	1    0    0    -1  
$EndComp
$Comp
L power:+3.3V #PWR0104
U 1 1
P 9400 700
F 0 "#PWR0104" H 9400 550 50  0001 C CNN
F 1 "+3.3V" H 9415 873 50  0000 C CNN
F 2 "" H 9400 700 50  0001 C CNN
F 3 "" H 9400 700 50  0001 C CNN
	1    9400 700 
	1    0    0    -1  
$EndComp
Wire Wire Line
	9500 1400 9400 1400
Wire Wire Line
	9400 1400 9400 1500
Wire Wire Line
	9500 800  9400 800 
Wire Wire Line
	9400 800  9400 700 
Wire Wire Line
	9500 1300 9300 1300
Wire Wire Line
	9300 1300 9300 2650
Wire Wire Line
	9300 2650 9050 2650
Wire Wire Line
	9500 1200 9250 1200
Wire Wire Line
	9250 1200 9250 2600
Wire Wire Line
	9250 2600 9050 2600
Wire Wire Line
	9050 2550 9200 2550
Wire Wire Line
	9200 2550 9200 1100
Wire Wire Line
	9200 1100 9500 1100
Wire Wire Line
	9050 2500 9150 2500
Wire Wire Line
	9150 2500 9150 1000
Wire Wire Line
	9150 1000 9500 1000
Wire Wire Line
	9500 900  9100 900 
Wire Wire Line
	9100 900  9100 2450
Wire Wire Line
	9100 2450 9050 2450
Text Notes 9750 1550 0    25   ~ 0
Expansion
Text Notes 750  5400 0    25   ~ 0
Expansion
$Comp
L power:GND #PWR0105
U 1 1
P 1100 5150
F 0 "#PWR0105" H 1100 4900 50  0001 C CNN
F 1 "GND" H 1105 4977 50  0000 C CNN
F 2 "" H 1100 5150 50  0001 C CNN
F 3 "" H 1100 5150 50  0001 C CNN
	1    1100 5150
	1    0    0    -1  
$EndComp
$Comp
L power:+3.3V #PWR0106
U 1 1
P 1100 4550
F 0 "#PWR0106" H 1100 4400 50  0001 C CNN
F 1 "+3.3V" H 1115 4723 50  0000 C CNN
F 2 "" H 1100 4550 50  0001 C CNN
F 3 "" H 1100 4550 50  0001 C CNN
	1    1100 4550
	1    0    0    -1  
$EndComp
Wire Wire Line
	1050 4600 1100 4600
Wire Wire Line
	1100 4600 1100 4550
Wire Wire Line
	1050 5100 1100 5100
Wire Wire Line
	1100 5100 1100 5150
Wire Wire Line
	2000 5100 2000 3800
Wire Wire Line
	2000 3800 2050 3800
Wire Wire Line
	1350 3850 2050 3850
Wire Wire Line
	1350 3950 1400 3950
Wire Wire Line
	1350 4050 1450 4050
Wire Wire Line
	1350 4150 1500 4150
Wire Wire Line
	1050 5000 1950 5000
Wire Wire Line
	1950 5000 1950 3750
Wire Wire Line
	1950 3750 2050 3750
Wire Wire Line
	2050 3500 1900 3500
Wire Wire Line
	1900 3500 1900 4900
Wire Wire Line
	1900 4900 1050 4900
Wire Wire Line
	1050 4800 1850 4800
Wire Wire Line
	1850 4800 1850 3300
Wire Wire Line
	1850 3300 2050 3300
Wire Wire Line
	2050 3250 1800 3250
Wire Wire Line
	1800 3250 1800 4700
Wire Wire Line
	1800 4700 1050 4700
$Comp
L device:R R44
U 1 1
P 7050 850
F 0 "R44" V 6843 850 50  0000 C CNN
F 1 "330" V 6934 850 50  0000 C CNN
F 2 "azonenberg_pcb:EIA_0402_RES_NOSILK" V 6980 850 50  0001 C CNN
F 3 "" H 7050 850 50  0001 C CNN
	1    7050 850 
	0    -1   1    0   
$EndComp
$Comp
L device:R R58
U 1 1
P 7050 1200
F 0 "R58" V 6843 1200 50  0000 C CNN
F 1 "330" V 6934 1200 50  0000 C CNN
F 2 "azonenberg_pcb:EIA_0402_RES_NOSILK" V 6980 1200 50  0001 C CNN
F 3 "" H 7050 1200 50  0001 C CNN
	1    7050 1200
	0    -1   1    0   
$EndComp
$Comp
L device:R R59
U 1 1
P 7050 1550
F 0 "R59" V 6843 1550 50  0000 C CNN
F 1 "330" V 6934 1550 50  0000 C CNN
F 2 "azonenberg_pcb:EIA_0402_RES_NOSILK" V 6980 1550 50  0001 C CNN
F 3 "" H 7050 1550 50  0001 C CNN
	1    7050 1550
	0    -1   1    0   
$EndComp
$Comp
L device:R R60
U 1 1
P 7050 1900
F 0 "R60" V 6843 1900 50  0000 C CNN
F 1 "330" V 6934 1900 50  0000 C CNN
F 2 "azonenberg_pcb:EIA_0402_RES_NOSILK" V 6980 1900 50  0001 C CNN
F 3 "" H 7050 1900 50  0001 C CNN
	1    7050 1900
	0    -1   1    0   
$EndComp
$Comp
L device:LED D9
U 1 1
P 6650 850
F 0 "D9" H 6642 595 50  0000 C CNN
F 1 "GREEN" H 6642 686 50  0000 C CNN
F 2 "azonenberg_pcb:EIA_0402_LED" H 6650 850 50  0001 C CNN
F 3 "~" H 6650 850 50  0001 C CNN
	1    6650 850 
	1    0    0    1   
$EndComp
$Comp
L device:LED D10
U 1 1
P 6650 1200
F 0 "D10" H 6642 945 50  0000 C CNN
F 1 "RED" H 6642 1036 50  0000 C CNN
F 2 "azonenberg_pcb:EIA_0402_LED" H 6650 1200 50  0001 C CNN
F 3 "~" H 6650 1200 50  0001 C CNN
	1    6650 1200
	1    0    0    1   
$EndComp
$Comp
L device:LED D11
U 1 1
P 6650 1550
F 0 "D11" H 6642 1295 50  0000 C CNN
F 1 "ORANGE" H 6642 1386 50  0000 C CNN
F 2 "azonenberg_pcb:EIA_0402_LED" H 6650 1550 50  0001 C CNN
F 3 "~" H 6650 1550 50  0001 C CNN
	1    6650 1550
	1    0    0    1   
$EndComp
$Comp
L device:LED D12
U 1 1
P 6650 1900
F 0 "D12" H 6642 1645 50  0000 C CNN
F 1 "YELLOW" H 6642 1736 50  0000 C CNN
F 2 "azonenberg_pcb:EIA_0402_LED" H 6650 1900 50  0001 C CNN
F 3 "~" H 6650 1900 50  0001 C CNN
	1    6650 1900
	1    0    0    1   
$EndComp
$Comp
L power:GND #PWR074
U 1 1
P 6300 1900
F 0 "#PWR074" H 6300 1650 50  0001 C CNN
F 1 "GND" H 6305 1727 50  0000 C CNN
F 2 "" H 6300 1900 50  0001 C CNN
F 3 "" H 6300 1900 50  0001 C CNN
	1    6300 1900
	-1   0    0    -1  
$EndComp
Wire Wire Line
	6500 850  6400 850 
Wire Wire Line
	6400 850  6400 1200
Wire Wire Line
	6500 1900 6400 1900
Connection ~ 6400 1900
Wire Wire Line
	6400 1900 6300 1900
Wire Wire Line
	6500 1550 6400 1550
Connection ~ 6400 1550
Wire Wire Line
	6400 1550 6400 1900
Wire Wire Line
	6500 1200 6400 1200
Connection ~ 6400 1200
Wire Wire Line
	6400 1200 6400 1550
Wire Wire Line
	6800 850  6900 850 
Wire Wire Line
	6800 1200 6900 1200
Wire Wire Line
	6800 1550 6900 1550
Wire Wire Line
	6800 1900 6900 1900
Wire Wire Line
	7650 850  7200 850 
Wire Wire Line
	7650 1200 7200 1200
Wire Wire Line
	7650 1550 7200 1550
Wire Wire Line
	7650 1900 7200 1900
Text Label 7500 850  0    25   ~ 0
LED0
Text Label 7500 1200 0    25   ~ 0
LED1
Text Label 7500 1550 0    25   ~ 0
LED2
Text Label 7500 1900 0    25   ~ 0
LED3
Text Label 1650 3550 0    25   ~ 0
LED0
Text Label 1650 3600 0    25   ~ 0
LED1
Text Label 1650 3650 0    25   ~ 0
LED2
Text Label 1650 3700 0    25   ~ 0
LED3
Wire Wire Line
	1600 3550 2050 3550
Wire Wire Line
	1600 3600 2050 3600
Wire Wire Line
	1600 3650 2050 3650
Wire Wire Line
	1600 3700 2050 3700
$Comp
L paranoids-hackme-1:MicroSD X1
U 1 1
P 1350 6650
F 0 "X1" H 1456 7437 60  0000 C CNN
F 1 "MicroSD" H 1456 7331 60  0000 C CNN
F 2 "paranoids-hackme-1:uSD-114-00841-68" H 1250 6500 60  0001 C CNN
F 3 "" H 1250 6500 60  0000 C CNN
	1    1350 6650
	1    0    0    -1  
$EndComp
Wire Wire Line
	1900 7250 2000 7250
Connection ~ 2000 7250
Wire Wire Line
	2000 7250 2000 7350
$Comp
L Connector:Conn_01x06 J12
U 1 1
P 850 4800
F 0 "J12" H 770 5217 50  0000 C CNN
F 1 "Conn_01x06" H 770 5126 50  0000 C CNN
F 2 "azonenberg_pcb:CONN_HEADER_2.54MM_1x6" H 850 4800 50  0001 C CNN
F 3 "~" H 850 4800 50  0001 C CNN
	1    850  4800
	-1   0    0    -1  
$EndComp
$Comp
L device:Q_NMOS_GSD Q1
U 1 1
P 8850 6250
F 0 "Q1" H 9055 6296 50  0000 L CNN
F 1 "2N7000" H 9055 6205 50  0000 L CNN
F 2 "TO_SOT_Packages_SMD:SOT-23" H 9050 6350 50  0001 C CNN
F 3 "" H 8850 6250 50  0001 C CNN
	1    8850 6250
	1    0    0    -1  
$EndComp
$Comp
L device:Speaker LS1
U 1 1
P 9300 5800
F 0 "LS1" H 9470 5796 50  0000 L CNN
F 1 "CEM-1203" H 9470 5705 50  0000 L CNN
F 2 "paranoids-hackme-1:BUZZER_CEM-1203" H 9300 5600 50  0001 C CNN
F 3 "" H 9290 5750 50  0001 C CNN
	1    9300 5800
	1    0    0    -1  
$EndComp
$Comp
L device:D D13
U 1 1
P 8800 5850
F 0 "D13" V 8750 5650 50  0000 L CNN
F 1 "1N4448" V 8850 5450 50  0000 L CNN
F 2 "azonenberg_pcb:SOD123" H 8800 5850 50  0001 C CNN
F 3 "" H 8800 5850 50  0001 C CNN
	1    8800 5850
	0    1    1    0   
$EndComp
Wire Wire Line
	2000 5100 2700 5100
Text Label 2550 5100 0    25   ~ 0
SPKR
$Comp
L power:+3.3V #PWR039
U 1 1
P 8950 5650
F 0 "#PWR039" H 8950 5500 50  0001 C CNN
F 1 "+3.3V" H 8965 5823 50  0000 C CNN
F 2 "" H 8950 5650 50  0001 C CNN
F 3 "" H 8950 5650 50  0001 C CNN
	1    8950 5650
	1    0    0    -1  
$EndComp
Wire Wire Line
	8800 5700 8950 5700
Wire Wire Line
	9100 5700 9100 5800
Wire Wire Line
	8950 5650 8950 5700
Connection ~ 8950 5700
Wire Wire Line
	8950 5700 9100 5700
Wire Wire Line
	8800 6000 8950 6000
Wire Wire Line
	8950 6000 8950 6050
Wire Wire Line
	9100 5900 9100 6000
Wire Wire Line
	9100 6000 8950 6000
Connection ~ 8950 6000
$Comp
L power:GND #PWR075
U 1 1
P 8950 6450
F 0 "#PWR075" H 8950 6200 50  0001 C CNN
F 1 "GND" H 8955 6277 50  0000 C CNN
F 2 "" H 8950 6450 50  0001 C CNN
F 3 "" H 8950 6450 50  0001 C CNN
	1    8950 6450
	1    0    0    -1  
$EndComp
Wire Wire Line
	8350 6250 8650 6250
Text Label 8400 6250 0    25   ~ 0
SPKR
$Comp
L device:C C28
U 1 1
P 3000 1250
F 0 "C28" H 3115 1296 50  0000 L CNN
F 1 "10uF" H 3115 1205 50  0000 L CNN
F 2 "azonenberg_pcb:EIA_0603_CAP_NOSILK" H 3038 1100 50  0001 C CNN
F 3 "" H 3000 1250 50  0001 C CNN
	1    3000 1250
	1    0    0    -1  
$EndComp
$Comp
L power:GND #PWR0107
U 1 1
P 3000 1400
F 0 "#PWR0107" H 3000 1150 50  0001 C CNN
F 1 "GND" H 3005 1227 50  0000 C CNN
F 2 "" H 3000 1400 50  0001 C CNN
F 3 "" H 3000 1400 50  0001 C CNN
	1    3000 1400
	1    0    0    -1  
$EndComp
Wire Wire Line
	3000 1100 3000 1000
Connection ~ 3000 1000
Wire Wire Line
	3000 1000 2000 1000
$Comp
L power:GND #PWR0110
U 1 1
P 2350 4550
F 0 "#PWR0110" H 2350 4300 50  0001 C CNN
F 1 "GND" H 2355 4377 50  0000 C CNN
F 2 "" H 2350 4550 50  0001 C CNN
F 3 "" H 2350 4550 50  0001 C CNN
	1    2350 4550
	1    0    0    -1  
$EndComp
Wire Wire Line
	1750 3350 1750 4200
Wire Wire Line
	1750 4200 2350 4200
Wire Wire Line
	2350 4200 2350 4250
$Comp
L Connector:Conn_01x02 J17
U 1 1
P 9850 5300
F 0 "J17" H 9850 5400 50  0000 C CNN
F 1 "Conn_01x02" H 10150 5250 50  0000 C CNN
F 2 "azonenberg_pcb:CONN_HEADER_2.54MM_1x2" H 9850 5300 50  0001 C CNN
F 3 "~" H 9850 5300 50  0001 C CNN
	1    9850 5300
	-1   0    0    -1  
$EndComp
$Comp
L power:+3.3V #PWR02
U 1 1
P 10100 5100
F 0 "#PWR02" H 10100 4950 50  0001 C CNN
F 1 "+3.3V" H 10115 5273 50  0000 C CNN
F 2 "" H 10100 5100 50  0001 C CNN
F 3 "" H 10100 5100 50  0001 C CNN
	1    10100 5100
	1    0    0    -1  
$EndComp
Wire Wire Line
	10050 5300 10100 5300
Wire Wire Line
	10100 5300 10100 5100
Connection ~ 10350 4100
Wire Wire Line
	10350 4100 10350 4250
Wire Wire Line
	10350 4100 10450 4100
Wire Wire Line
	10050 5400 10450 5400
Wire Wire Line
	10450 4100 10450 5400
$Comp
L paranoids-hackme-1:STMPS2151STR U1
U 1 1
P 4150 1100
F 0 "U1" H 4150 1366 25  0000 C CNN
F 1 "STMPS2151STR" H 4150 1314 25  0000 C CNN
F 2 "paranoids-hackme-1:STO23-5L" H 4050 1100 25  0001 C CNN
F 3 "" H 4050 1100 25  0001 C CNN
	1    4150 1100
	-1   0    0    -1  
$EndComp
Connection ~ 5200 1200
$Comp
L device:R R18
U 1 1
P 5200 1050
F 0 "R18" H 5270 1096 50  0000 L CNN
F 1 "DNP" H 5270 1005 50  0000 L CNN
F 2 "azonenberg_pcb:EIA_0402_RES_NOSILK" V 5130 1050 50  0001 C CNN
F 3 "" H 5200 1050 50  0001 C CNN
	1    5200 1050
	1    0    0    -1  
$EndComp
$Comp
L power:+3.3V #PWR0113
U 1 1
P 5200 900
F 0 "#PWR0113" H 5200 750 50  0001 C CNN
F 1 "+3.3V" H 5215 1073 50  0000 C CNN
F 2 "" H 5200 900 50  0001 C CNN
F 3 "" H 5200 900 50  0001 C CNN
	1    5200 900 
	1    0    0    -1  
$EndComp
Wire Wire Line
	4500 1200 4600 1200
Wire Wire Line
	4600 1200 4600 1300
Wire Wire Line
	4500 1000 4850 1000
Wire Wire Line
	4500 1100 4700 1100
Wire Wire Line
	4700 1100 4700 1200
Wire Wire Line
	4700 1200 5200 1200
Wire Wire Line
	3000 1000 3800 1000
$Comp
L Connector:Test_Point TP1
U 1 1
P 3700 850
F 0 "TP1" H 3900 950 50  0000 R CNN
F 1 "Test_Point" H 4150 850 50  0000 R CNN
F 2 "azonenberg_pcb:TESTPOINT_SMT_0.5MM" H 3900 850 50  0001 C CNN
F 3 "~" H 3900 850 50  0001 C CNN
	1    3700 850 
	-1   0    0    -1  
$EndComp
Wire Wire Line
	3700 850  3700 1100
Wire Wire Line
	3700 1100 3800 1100
Wire Wire Line
	4850 800  4850 1000
$EndSCHEMATC
